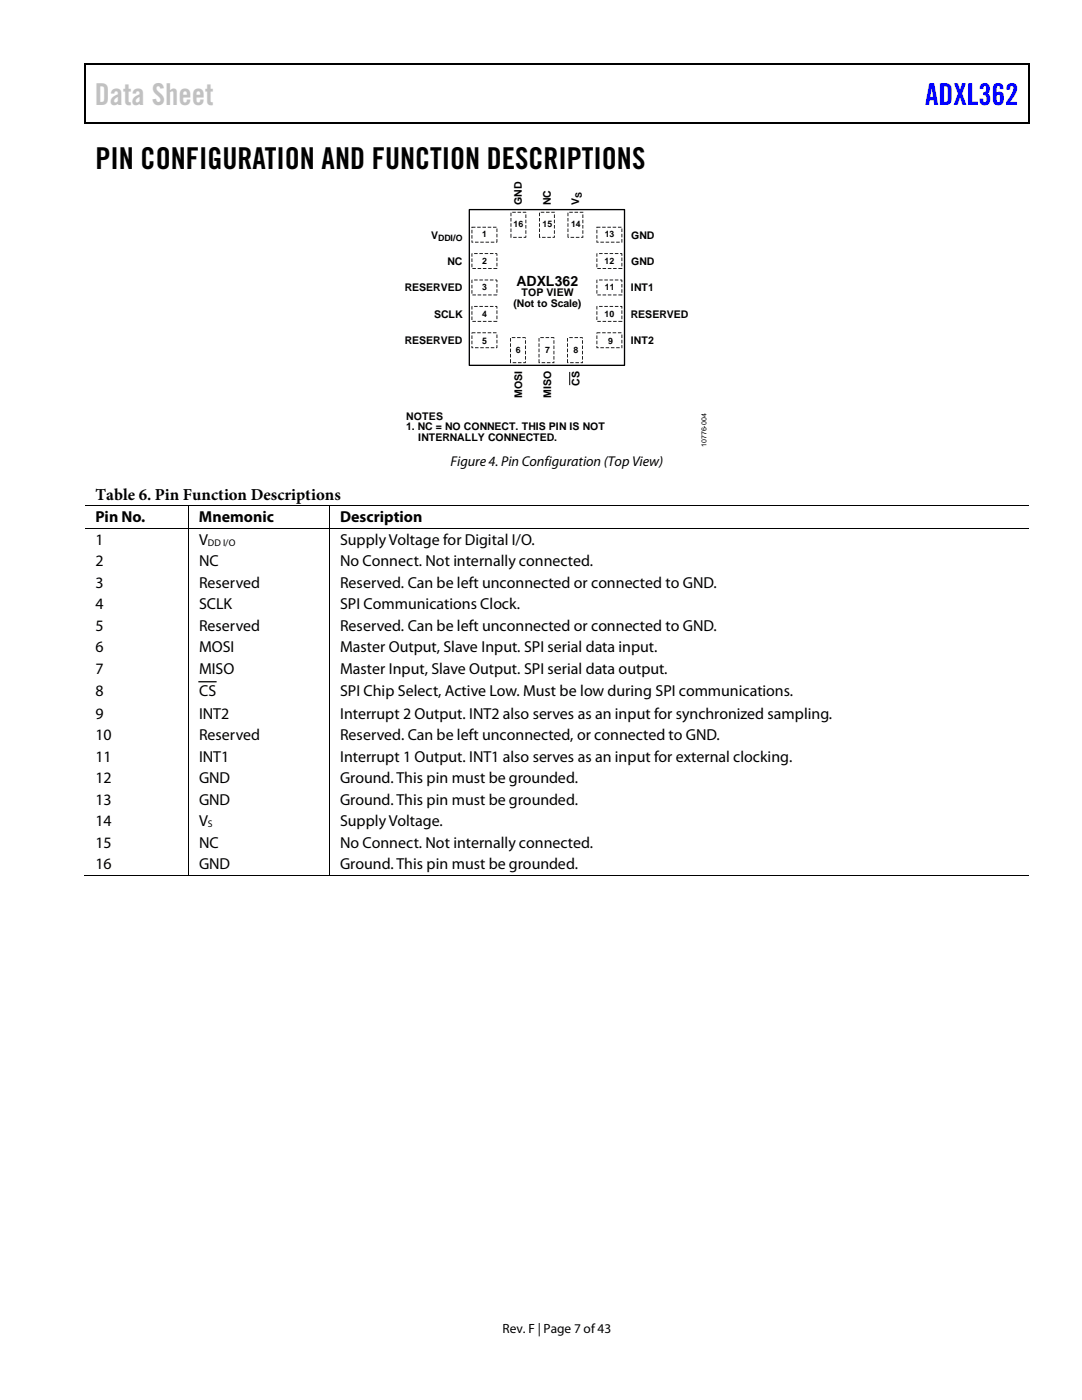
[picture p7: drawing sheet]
<svg xmlns="http://www.w3.org/2000/svg" width="216mm" height="279mm" viewBox="0 0 216 279" stroke-linecap="round" stroke-linejoin="round" font-family="sans-serif">
<path d="M16.9 12.7h.2v1h-.2zM16.9 12.7h.2v.3h-.2zM82.5 12.7h.3v.3h-.3zM205.1 12.7h.3v1h-.3zM205.1 12.7h.3v.3h-.3zM16.9 24.4h.2v.2h-.2zM82.3 24.4h.2v.2h-.2zM205.1 24.4h.3v.2h-.3z" fill="#000"/>
<path d="M17 13.7v10.7M17.1 12.8h65.4M82.8 12.8h122.3M205.2 13.7v10.7M17.1 24.5h188" fill="none" stroke="#000" stroke-width=".25"/>
<path d="M124.5 41.5l.6 .2-.4 .4-.3-.3z" fill="#fff"/>
<path d="M93.6 41.8h31v31.1h-31z" fill="none" stroke="#000" stroke-width=".26"/>
<g fill="#000">
<path d="M37.6 100.9h.2v.1h-.2zM37.6 105.4h.2v.2h-.2zM65.7 100.9h.2v.1h-.2zM65.7 105.4h.2v.2h-.2zM37.6 174.7h.2v.2h-.2zM65.7 174.7h.2v.2h-.2z"/>
<path d="M98.5 53.5l.7 .1-.7 .1zM97.4 53.5h.7v.2h-.7zM96.4 53.5h.7v.2h-.7zM95.3 53.5h.7v.2h-.7zM94.3 53.5h.7v.2h-.7zM94.1 52.6h.2v.7h-.2zM99.1 52.5h.1v.7h-.1zM94.1 51.6h.2v.7h-.2zM99.1 51.4h.1v.7h-.1zM94.2 50.5l.1 .7h-.2zM98.8 50.5l.4 .1v.5h-.1v-.4h-.3zM97.8 50.5h.7v.2h-.7zM96.7 50.5h.7v.2h-.7zM95.7 50.5h.7v.2h-.7zM94.6 50.5h.7v.2h-.7z"/>
<path d="M98.5 58.8l.7 .1-.7 .1zM97.4 58.8h.7v.2h-.7zM96.4 58.8h.7v.2h-.7zM95.3 58.8h.7v.2h-.7zM94.3 58.8h.7v.2h-.7zM94.1 57.9h.2v.7h-.2zM99.1 57.7h.1v.7h-.1zM94.1 56.8h.2v.7h-.2zM99.1 56.7h.1v.7h-.1zM94.2 55.8l.1 .7h-.2zM98.8 55.8l.4 .1v.4h-.1v-.3h-.3zM97.8 55.8h.7v.2h-.7zM96.7 55.8h.7v.2h-.7zM95.7 55.8h.7v.2h-.7zM94.6 55.8h.7v.2h-.7z"/>
<path d="M99.1 47.7h.1v.7h-.2zM97.9 48.2h.7v.2h-.7zM96.9 48.2h.7v.2h-.7zM95.8 48.2h.7v.2h-.7zM94.8 48.2h.7v.2h-.7zM94.1 48h.2l.1 .4h-.3zM94.1 46.9h.2v.7h-.2zM99.1 46.7h.1v.7h-.1zM94.1 45.9h.2v.7h-.2zM99.1 45.6h.1v.7h-.1zM94.1 45.3h.8v.1l-.8 .1zM98.4 45.3h.7v.1h-.7zM97.3 45.3h.7v.1h-.7zM96.3 45.3h.7v.1h-.7zM95.2 45.3h.7v.1h-.7z"/>
<path d="M104.5 47.3h.3v-.3h.2l-.1 .5h-.4zM103.4 47.3h.7v.2h-.7zM102.4 47.3h.7v.2h-.7zM101.9 46.7h.1v.8h-.1zM104.8 46h.2v.7h-.2zM101.9 45.6h.1v.7h-.1zM104.8 44.9h.2v.7h-.2zM101.9 44.6h.1v.7h-.1zM104.8 43.9h.2v.7h-.2zM101.9 43.5h.1v.7h-.1zM104.8 42.8h.2v.7h-.2zM101.9 42.4h.1v.7h-.1zM104.3 42.3h.6l.1 .1h-.7zM103.3 42.3h.7v.1h-.7zM102.2 42.3h.7v.1h-.7z"/>
<path d="M110.5 47h.2v.5h-.4v-.2h.2zM109.2 47.3h.7v.2h-.7zM108.2 47.3h.7v.2h-.7zM107.6 46.7h.1l.1 .8h-.2zM110.5 46h.2v.7h-.2zM107.6 45.6h.1v.7h-.1zM110.5 44.9h.2v.7h-.2zM107.6 44.6h.1v.7h-.1zM110.5 43.9h.2v.7h-.2zM107.6 43.5h.1v.7h-.1zM110.5 42.8h.2v.7h-.2zM107.6 42.4h.1v.7h-.1zM110 42.3h.7v.1h-.7zM109 42.3h.7v.1h-.7zM107.9 42.3h.7v.1h-.7z"/>
<path d="M116.2 47h.2v.5h-.4v-.2h.2zM114.9 47.3h.7v.2h-.7zM113.9 47.3h.7v.2h-.7zM113.2 46.7h.2l.1 .8-.3-.1zM116.2 46h.2v.7h-.2zM113.2 45.6h.2v.7h-.2zM116.2 44.9h.2v.7h-.2zM113.2 44.6h.2v.7h-.2zM116.2 43.9h.2v.7h-.2zM113.2 43.5h.2v.7h-.2zM116.2 42.8h.2v.7h-.2zM113.2 42.4h.2v.7h-.2zM115.7 42.3h.7v.1h-.7zM114.6 42.3h.7v.1h-.7zM113.6 42.3h.7v.1h-.7z"/>
<path d="M124 47.7h.2v.7h-.2zM123 48.2h.7v.2h-.7zM121.9 48.2h.7v.2h-.7zM120.9 48.2h.7v.2h-.7zM119.8 48.2h.7v.2h-.7zM119 48h.2v.2h.3v.2h-.5zM119 46.9h.2v.7h-.2zM124 46.7h.2v.7h-.2zM119 45.9h.2v.7h-.2zM124 45.6h.2v.7h-.2zM119 45.3h.8v.1l-.8 .1zM123.3 45.3h.7v.1h-.7zM122.3 45.3h.7v.1h-.7zM121.2 45.3h.7v.1h-.7zM120.2 45.3h.7v.1h-.7z"/>
<path d="M123.4 53.5h.8v.2h-.8zM122.3 53.5h.7v.2h-.7zM121.3 53.5h.7v.2h-.7zM120.2 53.5h.7v.2h-.7zM119.2 53.5h.7v.2h-.7zM119 52.6h.2v.7h-.2zM124 52.5h.2v.7h-.2zM119 51.6h.2v.7h-.2zM124 51.4h.2v.7h-.2zM119.1 50.5l.1 .7h-.2zM123.7 50.5l.5 .1v.5h-.2v-.4h-.3zM122.7 50.5h.7v.2h-.7zM121.6 50.5h.7v.2h-.7zM120.6 50.5h.7v.2h-.7zM119.5 50.5h.7v.2h-.7z"/>
<path d="M123.4 58.8h.8v.2h-.8zM122.3 58.8h.7v.2h-.7zM121.3 58.8h.7v.2h-.7zM120.2 58.8h.7v.2h-.7zM119.2 58.8h.7v.2h-.7zM119 57.9h.2v.7h-.2zM124 57.7h.2v.7h-.2zM119 56.8h.2v.7h-.2zM124 56.7h.2v.7h-.2zM119.1 55.8l.1 .7h-.2zM123.7 55.8l.5 .1v.4h-.2v-.3h-.3zM122.7 55.8h.7v.2h-.7zM121.6 55.8h.7v.2h-.7zM120.6 55.8h.7v.2h-.7zM119.5 55.8h.7v.2h-.7z"/>
<path d="M98.5 64l.7 .1-.7 .1zM97.4 64h.7v.2h-.7zM96.4 64h.7v.2h-.7zM95.3 64h.7v.2h-.7zM94.3 64h.7v.2h-.7zM94.1 63.2h.2v.7h-.2zM99.1 63h.1v.7h-.1zM94.1 62.1h.2v.7h-.2zM99.1 61.9h.1v.7h-.1zM94.2 61.1l.1 .7h-.2zM98.8 61.1h.4v.5h-.1v-.4h-.3zM97.8 61.1h.7v.1h-.7zM96.7 61.1h.7v.1h-.7zM95.7 61.1h.7v.1h-.7zM94.6 61.1h.7v.1h-.7z"/>
<path d="M99.1 68.9h.1v.6h-.2zM97.9 69.3h.7v.2h-.7zM96.9 69.3h.7v.2h-.7zM95.8 69.3h.7v.2h-.7zM94.8 69.3h.7v.2h-.7zM94.1 69h.2l.1 .5h-.3zM94.1 68h.2v.7h-.2zM99.1 67.8h.1v.7h-.1zM94.1 66.9h.2v.7h-.2zM99.1 66.8h.1v.7h-.1zM94.2 66.3h.7v.2l-.8 .1zM98.4 66.3h.7v.2h-.7zM97.3 66.3h.7v.2h-.7zM96.3 66.3h.7v.2h-.7zM95.2 66.3h.7v.2h-.7z"/>
<path d="M104.4 72.3h.4v-.2h.1l-.1 .4h-.4zM103.4 72.3h.7v.2h-.7zM102.3 72.3h.7v.2h-.7zM101.8 71.7h.2v.8h-.2zM104.8 71.1h.1v.7h-.1zM101.8 70.6h.2v.7h-.2zM104.8 70h.1v.7h-.1zM101.8 69.6h.2v.7h-.2zM104.8 69h.1v.7h-.1zM101.8 68.5h.2v.7h-.2zM104.8 67.9h.1v.7h-.1zM101.8 67.5h.2v.7h-.2zM104.2 67.3h.6l.1 .3-.7-.1zM103.2 67.3h.7v.2h-.7zM102.1 67.3h.7v.2h-.7z"/>
<path d="M110.2 72.3l.4-.2v.4h-.4zM109.1 72.3h.7v.2h-.7zM108.1 72.3h.7v.2h-.7zM107.5 71.7h.1l.1 .8h-.2zM110.4 71.1h.2v.7h-.2zM107.5 70.6h.1v.7h-.1zM110.4 70h.2v.7h-.2zM107.5 69.6h.1v.7h-.1zM110.4 69h.2v.7h-.2zM107.5 68.5h.1v.7h-.1zM110.4 67.9h.2v.7h-.2zM107.5 67.5h.1v.7h-.1zM109.9 67.3h.6l.1 .3-.7-.1zM108.9 67.3h.7v.2h-.7zM107.8 67.3h.7v.2h-.7z"/>
<path d="M115.9 72.3l.4-.2v.4h-.4zM114.8 72.3h.7v.2h-.7zM113.8 72.3h.7v.2h-.7zM113.2 71.7h.1l.1 .8-.2-.1zM116.1 71.1h.2v.7h-.2zM113.2 70.6h.1v.7h-.1zM116.1 70h.2v.7h-.2zM113.2 69.6h.1v.7h-.1zM116.1 69h.2v.7h-.2zM113.2 68.5h.1v.7h-.1zM116.1 67.9h.2v.7h-.2zM113.2 67.5h.1v.7h-.1zM115.7 67.3h.5l.1 .3-.6-.1zM114.6 67.3h.7v.2h-.7zM113.6 67.3h.7v.2h-.7z"/>
<path d="M124 68.9h.2v.6h-.2zM123 69.3h.7v.2h-.7zM121.9 69.3h.7v.2h-.7zM120.9 69.3h.7v.2h-.7zM119.8 69.3h.7v.2h-.7zM119 69h.2v.3h.3v.2h-.5zM119 68h.2v.7h-.2zM124 67.8h.2v.7h-.2zM119 66.9h.2v.7h-.2zM124 66.8h.2v.7h-.2zM119.1 66.3h.7v.2l-.8 .1zM123.3 66.3h.7v.2h-.7zM122.3 66.3h.7v.2h-.7zM121.2 66.3h.7v.2h-.7zM120.2 66.3h.7v.2h-.7z"/>
<path d="M123.4 64h.8v.2h-.8zM122.3 64h.7v.2h-.7zM121.3 64h.7v.2h-.7zM120.2 64h.7v.2h-.7zM119.2 64h.7v.2h-.7zM119 63.2h.2v.7h-.2zM124 63h.2v.7h-.2zM119 62.1h.2v.7h-.2zM124 61.9h.2v.7h-.2zM119.1 61.1l.1 .7h-.2zM123.7 61.1h.5v.5h-.2v-.4h-.3zM122.7 61.1h.7v.1h-.7zM121.6 61.1h.7v.1h-.7zM120.6 61.1h.7v.1h-.7zM119.5 61.1h.7v.1h-.7z"/>
</g>
<g fill="none" stroke="#000" stroke-width=".2">
<path d="M113.7 74.2v2.7M17 101h20.6M17 105.5h20.6M37.7 101v4.4M37.7 105.6v69.1M37.8 101h27.9M37.8 105.5h27.9M65.8 101v4.4M65.8 105.6v69.1M65.9 101h139.3M65.9 105.5h139.3M16.8 174.8h20.8"/>
<path d="M37.8 174.8h27.9M65.9 174.8h139.3"/>
</g>
<path d="M39.7 136.1h3.4" fill="none" stroke="#000" stroke-width=".25"/>
<text font-size="6" fill="#c1c1c1" x="18.9" y="21">Data Sheet</text>
<text font-size="6" fill="#00f" x="184.6" y="21">ADXL362</text>
<text font-size="6" x="19" y="33.7">PIN CONFIGURATION AND FUNCTION DESCRIPTIONS</text>
<text font-size="3.3" x="19" y="99.7">Table 6. Pin Function Descriptions</text>
<g font-size="3.2">
<text x="19" y="104.3">Pin No.</text>
<text x="39.7" y="104.3">Mnemonic</text>
<text x="67.9" y="104.3">Description</text>
<text x="19" y="108.7">1</text>
<text x="19" y="113">2</text>
<text x="39.7" y="108.7">V</text>
<text x="39.7" y="113">NC</text>
<text x="67.9" y="108.7">Supply Voltage for Digital I/O.</text>
<text x="67.9" y="113">No Connect. Not internally connected.</text>
<text x="19" y="117.3">3</text>
<text x="39.7" y="117.3">Reserved</text>
<text x="67.9" y="117.3">Reserved. Can be left unconnected or connected to GND.</text>
<text x="19" y="121.6">4</text>
<text x="19" y="125.9">5</text>
<text x="39.7" y="125.9">Reserved</text>
<text x="39.7" y="121.6">SCLK</text>
<text x="67.9" y="121.6">SPI Communications Clock.</text>
<text x="67.9" y="125.9">Reserved. Can be left unconnected or connected to GND.</text>
<text x="19" y="130.2">6</text>
<text x="39.7" y="130.2">MOSI</text>
<text x="67.9" y="130.2">Master Output, Slave Input. SPI serial data input.</text>
<text x="19" y="134.5">7</text>
<text x="39.7" y="134.5">MISO</text>
<text x="67.9" y="134.5">Master Input, Slave Output. SPI serial data output.</text>
<text x="19" y="138.8">8</text>
<text x="19" y="143.5">9</text>
<text x="39.7" y="138.9">CS</text>
<text x="39.7" y="143.5">INT2</text>
<text x="67.9" y="138.8">SPI Chip Select, Active Low. Must be low during SPI communications.</text>
<text x="67.9" y="143.5">Interrupt 2 Output. INT2 also serves as an input for synchronized sampling.</text>
<text x="19" y="147.7">10</text>
<text x="39.7" y="147.7">Reserved</text>
<text x="67.9" y="147.7">Reserved. Can be left unconnected, or connected to GND.</text>
<text x="19" y="152.1">11</text>
<text x="39.7" y="152.1">INT1</text>
<text x="67.9" y="152.1">Interrupt 1 Output. INT1 also serves as an input for external clocking.</text>
<text x="19" y="156.3">12</text>
<text x="19" y="160.7">13</text>
<text x="39.7" y="156.3">GND</text>
<text x="39.7" y="160.7">GND</text>
<text x="67.9" y="156.3">Ground. This pin must be grounded.</text>
<text x="67.9" y="160.7">Ground. This pin must be grounded.</text>
<text x="19" y="164.9">14</text>
<text x="39.7" y="164.9">V</text>
<text x="67.9" y="164.9">Supply Voltage.</text>
<text x="19" y="169.2">15</text>
<text x="19" y="173.5">16</text>
<text x="39.7" y="173.5">GND</text>
<text x="39.7" y="169.2">NC</text>
<text x="67.9" y="173.5">Ground. This pin must be grounded.</text>
<text x="67.9" y="169.2">No Connect. Not internally connected.</text>
</g>
<g font-size="2.8">
<text x="103.1" y="57">ADXL362</text>
<text x="89.9" y="93.1">Figure 4. Pin Configuration (Top View)</text>
</g>
<text font-size="2.7" x="100.3" y="266">Rev. F | Page 7 of43</text>
<g font-size="2.1">
<text x="104.1" y="40.9" transform="rotate(-90 104.1 40.9)">GND</text>
<text x="109.9" y="40.9" transform="rotate(-90 109.9 40.9)">NC</text>
<text x="115.5" y="40.9" transform="rotate(-90 115.5 40.9)">V</text>
<text x="86.1" y="47.6">V</text>
<text x="125.9" y="47.6">GND</text>
<text x="89.3" y="52.9">NC</text>
<text x="125.9" y="52.9">GND</text>
<text x="80.8" y="58.2">RESERVED</text>
<text x="104.1" y="59.1">TOP VIEW</text>
<text x="125.9" y="58.1">INT1</text>
<text x="86.6" y="63.4">SCLK</text>
<text x="102.5" y="61.2">(Not to Scale)</text>
<text x="125.9" y="63.4">RESERVED</text>
<text x="80.8" y="68.7">RESERVED</text>
<text x="125.9" y="68.7">INT2</text>
<text x="115.6" y="77" transform="rotate(-90 115.6 77)">CS</text>
<text x="104.2" y="79.4" transform="rotate(-90 104.2 79.4)">MOSI</text>
<text x="110" y="79.5" transform="rotate(-90 110 79.5)">MISO</text>
<text x="81" y="85.9">1. NC = NO CONNECT. THIS PIN IS NOT</text>
<text x="83.5" y="88">INTERNALLY CONNECTED.</text>
</g>
<text font-size="2.1" fill="#070102" x="81" y="83.8">NOTES</text>
<g font-size="1.9">
<text x="41.5" y="108.9">DD I/O</text>
<text x="41.5" y="165.1">S</text>
</g>
<g font-size="1.8">
<text x="96.2" y="47.4">1</text>
<text x="102.5" y="45.3">16</text>
<text x="108.3" y="45.3">15</text>
<text x="113.9" y="45.2">14</text>
<text x="120.7" y="47.4">13</text>
<text x="87.5" y="48.1">DDI/O</text>
<text x="96.2" y="52.7">2</text>
<text x="120.6" y="52.7">12</text>
<text x="96.2" y="58">3</text>
<text x="120.7" y="58">11</text>
<text x="96.2" y="63.2">4</text>
<text x="120.6" y="63.2">10</text>
<text x="96.2" y="68.6">5</text>
<text x="102.9" y="70.5">6</text>
<text x="108.8" y="70.5">7</text>
<text x="114.4" y="70.4">8</text>
<text x="121.3" y="68.6">9</text>
</g>
<text font-size="1.7" x="116.1" y="39.5" transform="rotate(-90 116.1 39.5)">S</text>
<text font-size="1.4" x="141" y="89.3" transform="rotate(-90 141 89.3)">10776-004</text>
</svg>
